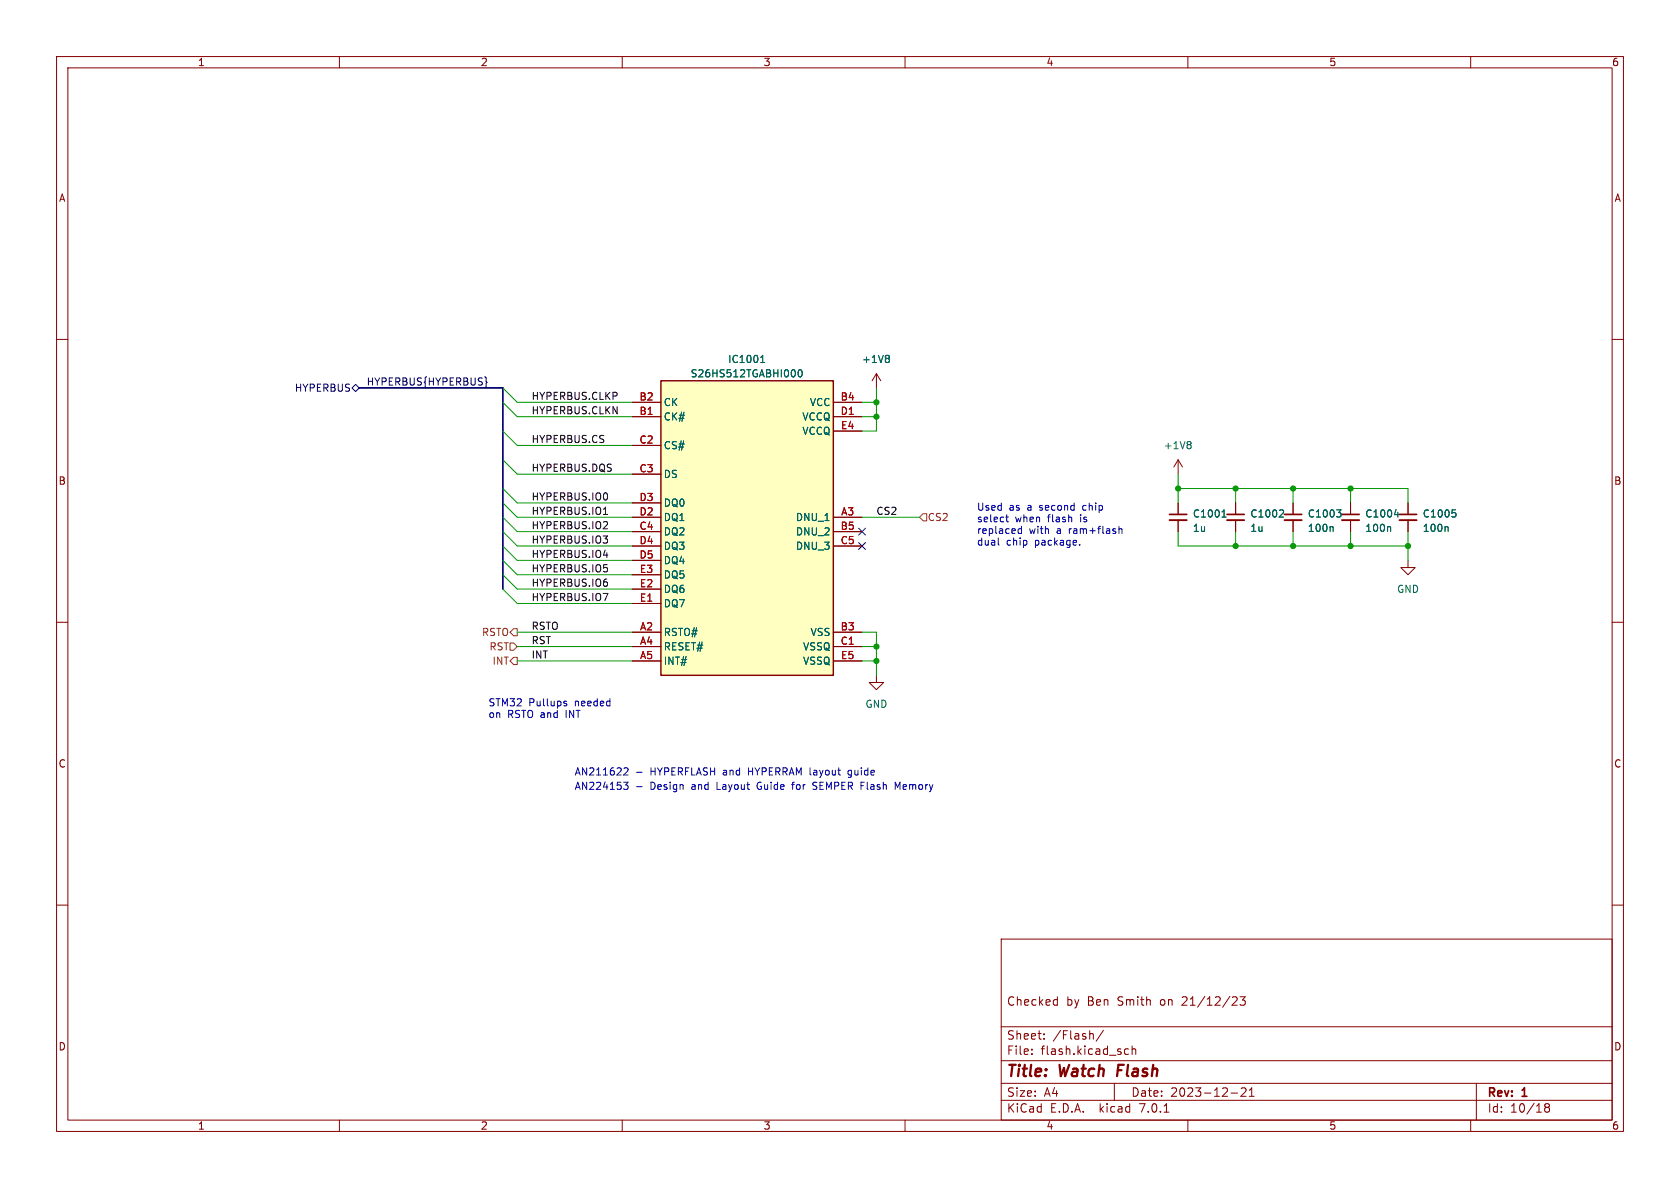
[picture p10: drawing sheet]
<svg xmlns="http://www.w3.org/2000/svg" width="297mm" height="210mm" viewBox="0 0 297 210" stroke-linecap="round" stroke-linejoin="round" font-family="sans-serif">
<g fill="none" stroke="#840000" stroke-width=".18">
<path d="M10 10h277v190h-277zM12 12h273v186h-273zM60 10v2M110 10v2M160 10v2M210 10v2M260 10v2M10 60h2M285 60h2M111.8 73.7h5M111.8 71.1h5M111.8 78.7h5"/>
<path d="M147.3 73.7h5.1M147.3 71.1h5.1M147.3 76.2h5.1M154.9 66l-.7 1.3M154.9 66v2.6M154.9 66l.8 1.3M111.8 91.4h5M111.8 94h5M111.8 83.8h5M111.8 96.5h5M111.8 88.9h5M111.8 99.1h5"/>
<path d="M147.3 91.4h5.1M147.3 94h5.1M147.3 96.5h5.1M208.3 81.3l-.8 1.3M208.3 81.3v2.5M208.3 88.9v2M208.3 91.9v2.1M208.3 81.3l.7 1.3M218.4 88.9v2M218.4 91.9v2.1M228.6 88.9v2M228.6 91.9v2.1"/>
<path d="M238.8 88.9v2M238.8 91.9v2.1M248.9 99.1v1.2h1.3l-1.3 1.3-1.3-1.3h1.3M248.9 88.9v2M248.9 91.9v2.1M10 110h2M111.8 111.8h5M111.8 114.3h5M111.8 116.8h5M111.8 106.7h5M111.8 104.1h5M111.8 101.6h5"/>
<path d="M147.3 111.8h5.1M147.3 114.3h5.1M147.3 116.8h5.1M154.9 119.4v1.3h1.3l-1.3 1.2-1.2-1.2h1.2M285 110h2M10 160h2M285 160h2M177 166h108v32h-108zM186.8 176.7l.1 .1M186.9 176.2v1.5M186.9 177.6l-.1 .1M217.9 176.3l.5-.1 .2 .1 .1 .3-.9 1.1h.9"/>
<path d="M219.2 176.2h.9l-.5 .6 .5 .1v.7l-.2 .1h-.5l-.2-.1M60 198v2M110 198v2M160 198v2M177 194.5h108M177 191.5h108M177 187.5h108M177 181.5h108M182.4 186.3v.1M182.4 185.5v.1M184.6 183.6v.1M184.6 182.8v.1"/>
<path d="M193.1 182.7l.2 .2v.8M195.1 182.1l-1.3 2M197 191.5v3M198.9 186.3l.2 .1 .4-.1M199.5 185.5l-.4-.1-.2 .1M200.1 185.5l.3-.1 .3 .1 .1 .9M200.1 184.9v1.5M205.8 196.6h.8M210 198v2M217.6 193.2h1.2M219.4 192.4l.6-.1 .2 .1 .1 .3-.9 1.1h.9M220.9 193.8h.8"/>
<path d="M220.9 192.7l.4-.4v1.5M260 198v2M261 191.5v6.5M273.4 195.7l-.3 .3v.5l.3 .1 .4-.1 .1-.2v-.4l-.3-.2M273.4 195.7l-.3-.2 .3-.4 .4 .1 .1 .2-.3 .3M273.4 195.7h.2"/>
</g>
<g fill="none" stroke="#006464" stroke-width=".18">
<path d="M134.5 64.1h.7M134.6 63.1l.2-.3v1.3M141.2 65.5l.2-.1a.68 .68 0 0 1 .4 .6 .68 .68 0 0 1-.4 .6l-.2-.1-.1-.4zM157 62.8l.2 .3-.2 .3 .2 .2v.2l-.2 .3M210.3 78.1l.3 .2-.3 .3 .3 .2v.3l-.3 .2M216 91.4h.8M216.3 90.3l.1-.2v1.3M226.7 90.1l.2 .3v.3l-.8 .7h.8M235.5 93.1l.2 .2v.6M236.3 90.1h.8l-.4 .5M236.8 90.6l.3 .3v.3l-.3 .2M245.7 93.1l.1 .2v.6"/>
<path d="M246.5 91h.8M247.1 90.6v.8M255.8 93.1l.2 .2v.6M256.7 90.1h.6M257.2 90.6l.2 .3v.3l-.2 .2"/>
</g>
<path d="M206.8 91.9h3M216.9 91.9h3.1M227.1 91.9h3M237.2 91.9h3.1M247.4 91.9h3" fill="none" stroke="#840000" stroke-width=".33"/>
<path d="M206.8 90.9h3M216.9 90.9h3.1M227.1 90.9h3M237.2 90.9h3.1M247.4 90.9h3" fill="none" stroke="#840000" stroke-width=".3"/>
<path d="M116.8 67.3h30.5v52.1h-30.5z" fill="#ffffc2" stroke="#ffffc2" stroke-width=".18"/>
<path d="M116.8 67.3h30.5v52.1h-30.5z" fill="none" stroke="#840000" stroke-width=".25"/>
<path d="M62.2 68.6l.7-.7 .6 .7-.6 .6zM85.9 66.7v.7l.2 .2-.2 .2v.7M151.8 95.9l1.2 1.2M151.8 93.4l1.2 1.2M153 95.9l-1.2 1.2M153 93.4l-1.2 1.2" fill="none" stroke="#000084" stroke-width=".18"/>
<path d="M163.2 90.8h.6v1.3h-.6l-.6-.7zM90.2 113.7h.6l.6 .6-.6 .6h-.6zM90.2 116.8l.6-.6h.6v1.3h-.6zM90.8 111.1h.6v1.3h-.6l-.6-.6z" fill="none" stroke="#725600" stroke-width=".18"/>
<path d="M106.7 90.9h.7" fill="none" stroke="#0f0f0f" stroke-width=".18"/>
<g fill="none" stroke="#0000c2" stroke-width=".18">
<path d="M176.5 96.3l.2 .1M177.8 91.4h.5M178 91v1.1l.3 .1M180 94.1l.2 .2 .4-.1M180.6 93v1.3M180.6 93.5h-.4l-.2 .2M190.9 96.2v.2M197.8 93.6l.2-.1h.3l.1 .8M197.8 93v1.3M99.8 124.4h.3l.1 .2-.2 .2h-.2M99.8 123.9l.3 .1M110.2 138.3h.8l-.4 .5 .4 .1v.4l-.2 .2h-.4"/>
<path d="M110.5 135.7l.4 .1 .1 .3-.8 .9h.8M112.5 139.1h1M112.5 136.5h1M139.9 138.7h.5M143.7 139.5h.2M143.8 138.3l-.1 .2 .1 .3M158.7 139.2l-.4-.9v1.2"/>
</g>
<path d="M63.5 68.6h25.4v35.5" fill="none" stroke="#000084" stroke-width=".3"/>
<g fill="none" stroke="#009600" stroke-width=".18">
<path d="M88.9 76.2l2.5 2.5h20.4M88.9 71.1l2.5 2.6h20.4M88.9 68.6l2.5 2.5h20.4M152.4 73.7h2.5M152.4 71.1h2.5M154.9 68.6v7.6h-2.5M88.9 94l2.5 2.5h20.4M88.9 81.3l2.5 2.5h20.4M88.9 88.9l2.5 2.5h20.4M88.9 86.4l2.5 2.5h20.4M88.9 91.4l2.5 2.6h20.4M88.9 96.5l2.5 2.6h20.4"/>
<path d="M88.9 99.1l2.5 2.5h20.4M152.4 91.4h10.2M208.3 86.4h40.6v2.5M208.3 94v2.5h40.6M208.3 83.8v5.1M218.4 86.4v2.5M218.4 94v2.5M228.6 86.4v2.5M228.6 94v2.5M238.8 86.4v2.5M238.8 94v2.5M248.9 94v5.1"/>
<path d="M88.9 101.6l2.5 2.5h20.4M88.9 104.1l2.5 2.6h20.4M91.4 114.3h20.4M91.4 116.8h20.4M91.4 111.8h20.4M152.4 114.3h2.5M152.4 116.8h2.5M152.4 111.8h2.5v7.6"/>
</g>
<g fill="#009600" stroke="#009600" stroke-width=".18">
<circle cx="238.8" cy="86.4" r=".46"/>
<circle cx="218.4" cy="86.4" r=".46"/>
<circle cx="218.4" cy="96.5" r=".46"/>
<circle cx="248.9" cy="96.5" r=".46"/>
<circle cx="238.8" cy="96.5" r=".46"/>
<circle cx="228.6" cy="96.5" r=".46"/>
<circle cx="228.6" cy="86.4" r=".46"/>
<circle cx="154.9" cy="114.3" r=".46"/>
<circle cx="154.9" cy="116.8" r=".46"/>
<circle cx="208.3" cy="86.4" r=".46"/>
<circle cx="154.9" cy="71.1" r=".46"/>
<circle cx="154.9" cy="73.7" r=".46"/>
</g>
<g font-size="2.8" fill="#840000">
<text x="178" y="190.8">Title:</text>
<text x="187.4" y="190.8">Watch</text>
<text x="198.2" y="190.8">Flash</text>
</g>
<g font-size="2.1" fill="#840000">
<text x="178" y="177.9">Checked</text>
<text x="188.5" y="177.9">by</text>
<text x="192.2" y="177.9">Ben</text>
<text x="197.6" y="177.9">Smith</text>
<text x="205.2" y="177.9">on</text>
<text x="209.1" y="177.9">21/12/23</text>
<text x="178" y="183.9">Sheet:</text>
<text x="186.2" y="183.9">/Flash/</text>
<text x="178" y="186.6">File:</text>
<text x="184" y="186.6">flash.kicad_sch</text>
<text x="178" y="196.8">KiCad</text>
<text x="178" y="194">Size:</text>
<text x="184.6" y="194">A4</text>
<text x="185.7" y="196.8">E.D.A.</text>
<text x="194.4" y="196.8">kicad</text>
<text x="200" y="194">Date:</text>
<text x="201.5" y="196.8">7.0.1</text>
<text x="206.9" y="194">2023-12-21</text>
<text x="263" y="194.2">Rev:</text>
<text x="263" y="196.8">Id:</text>
<text x="267" y="196.8">10/18</text>
<text x="269.2" y="194.2">1</text>
</g>
<g font-size="1.8" fill="#840000">
<text x="35" y="11.8">1</text>
<text x="85" y="11.8">2</text>
<text x="135" y="11.8">3</text>
<text x="185" y="11.8">4</text>
<text x="235" y="11.8">5</text>
<text x="285" y="11.8">6</text>
<text x="10.4" y="35.8">A</text>
<text x="285.4" y="35.8">A</text>
<text x="10.3" y="85.8">B</text>
<text x="285.3" y="85.8">B</text>
<text x="10.3" y="135.8">C</text>
<text x="285.3" y="135.8">C</text>
<text x="10.3" y="185.8">D</text>
<text x="285.3" y="185.8">D</text>
<text x="35" y="199.8">1</text>
<text x="85" y="199.8">2</text>
<text x="135" y="199.8">3</text>
<text x="185" y="199.8">4</text>
<text x="235" y="199.8">5</text>
<text x="285" y="199.8">6</text>
</g>
<g font-size="1.8" fill="#006464">
<text x="128.7" y="64.3">IC1001</text>
<text x="152.3" y="64.3">+1V8</text>
<text x="117.3" y="71.9">CK</text>
<text x="122" y="66.9">S26HS512TGABHI000</text>
<text x="143.1" y="71.9">VCC</text>
<text x="117.3" y="74.5">CK#</text>
<text x="141.7" y="74.5">VCCQ</text>
<text x="141.7" y="77">VCCQ</text>
<text x="117.3" y="79.6">CS#</text>
<text x="205.7" y="79.6">+1V8</text>
<text x="117.3" y="84.6">DS</text>
<text x="117.3" y="89.7">DQ0</text>
<text x="117.3" y="94.8">DQ2</text>
<text x="117.3" y="92.3">DQ1</text>
<text x="140.6" y="92.3">DNU_1</text>
<text x="140.6" y="94.8">DNU_2</text>
<text x="210.8" y="91.6">C1001</text>
<text x="210.8" y="94.2">1u</text>
<text x="221" y="91.6">C1002</text>
<text x="221" y="94.2">1u</text>
<text x="231.1" y="91.6">C1003</text>
<text x="231.1" y="94.2">100n</text>
<text x="241.3" y="91.6">C1004</text>
<text x="241.3" y="94.2">100n</text>
<text x="251.5" y="91.6">C1005</text>
<text x="251.5" y="94.2">100n</text>
<text x="117.3" y="97.3">DQ3</text>
<text x="117.3" y="99.9">DQ4</text>
<text x="140.6" y="97.3">DNU_3</text>
<text x="117.3" y="107.5">DQ7</text>
<text x="117.3" y="105">DQ6</text>
<text x="117.3" y="102.4">DQ5</text>
<text x="246.9" y="105">GND</text>
<text x="117.3" y="112.6">RSTO#</text>
<text x="143.2" y="112.6">VSS</text>
<text x="117.3" y="115.1">RESET#</text>
<text x="117.3" y="117.7">INT#</text>
<text x="141.8" y="115.1">VSSQ</text>
<text x="141.8" y="117.7">VSSQ</text>
<text x="152.9" y="125.3">GND</text>
</g>
<g font-size="1.8" fill="#000084">
<text x="52" y="69.4">HYPERBUS</text>
<text x="64.7" y="68.2">HYPERBUS{HYPERBUS}</text>
</g>
<g font-size="1.8" fill="#0f0f0f">
<text x="94" y="70.8">HYPERBUS.CLKP</text>
<text x="94" y="73.3">HYPERBUS.CLKN</text>
<text x="94" y="83.5">HYPERBUS.DQS</text>
<text x="94" y="78.4">HYPERBUS.CS</text>
<text x="94" y="88.6">HYPERBUS.IO0</text>
<text x="94" y="93.6">HYPERBUS.IO2</text>
<text x="94" y="91.1">HYPERBUS.IO1</text>
<text x="154.9" y="91.1">CS2</text>
<text x="94" y="101.3">HYPERBUS.IO5</text>
<text x="94" y="98.7">HYPERBUS.IO4</text>
<text x="94" y="96.2">HYPERBUS.IO3</text>
<text x="94" y="106.3">HYPERBUS.IO7</text>
<text x="94" y="103.8">HYPERBUS.IO6</text>
<text x="94" y="111.4">RSTO</text>
<text x="94" y="114">RST</text>
<text x="94" y="116.5">INT</text>
</g>
<g font-size="1.8" fill="#a90000">
<text x="113" y="70.9">B2</text>
<text x="148.6" y="70.9">B4</text>
<text x="113" y="73.4">B1</text>
<text x="148.6" y="73.4">D1</text>
<text x="148.6" y="75.9">E4</text>
<text x="113" y="78.5">C2</text>
<text x="113" y="83.6">C3</text>
<text x="113" y="88.6">D3</text>
<text x="113" y="93.7">C4</text>
<text x="113" y="91.2">D2</text>
<text x="148.6" y="93.7">B5</text>
<text x="148.6" y="91.2">A3</text>
<text x="113" y="96.3">D4</text>
<text x="113" y="98.8">D5</text>
<text x="113.1" y="101.3">E3</text>
<text x="148.6" y="96.3">C5</text>
<text x="113.1" y="106.4">E1</text>
<text x="113.1" y="103.9">E2</text>
<text x="113.1" y="111.5">A2</text>
<text x="148.6" y="111.5">B3</text>
<text x="113.1" y="114">A4</text>
<text x="113.1" y="116.6">A5</text>
<text x="148.6" y="114">C1</text>
<text x="148.6" y="116.6">E5</text>
</g>
<g font-size="1.8" fill="#725600">
<text x="164" y="92.3">CS2</text>
<text x="85.1" y="112.6">RSTO</text>
<text x="86.4" y="115.1">RST</text>
<text x="86.9" y="117.7">INT</text>
</g>
<g font-size="1.8" fill="#0000c2">
<text x="172.7" y="90.3">Used</text>
<text x="172.7" y="92.4">select</text>
<text x="172.7" y="94.5">replaced</text>
<text x="178.4" y="90.3">as</text>
<text x="179.5" y="92.4">when</text>
<text x="181.7" y="90.3">a</text>
<text x="182" y="94.5">with</text>
<text x="183.9" y="90.3">second</text>
<text x="185.3" y="92.4">flash</text>
<text x="186.9" y="94.5">a</text>
<text x="189.1" y="94.5">ram+flash</text>
<text x="191.1" y="92.4">is</text>
<text x="191.7" y="90.3">chip</text>
<text x="172.7" y="96.5">dual</text>
<text x="177.9" y="96.5">chip</text>
<text x="183" y="96.5">package.</text>
<text x="86.4" y="124.9">STM32</text>
<text x="93.5" y="124.9">Pullups</text>
<text x="101.7" y="124.9">needed</text>
<text x="86.4" y="127">on</text>
<text x="89.8" y="127">RSTO and</text>
<text x="100.2" y="127">INT</text>
<text x="101.6" y="137.2">AN211622</text>
<text x="115" y="137.2">HYPERFLASH and</text>
<text x="132.5" y="137.2">HYPERRAM layout</text>
<text x="150.4" y="137.2">guide</text>
<text x="101.6" y="139.7">AN224153</text>
<text x="115" y="139.7">Design</text>
<text x="122.4" y="139.7">and</text>
<text x="127" y="139.7">Layout</text>
<text x="134.2" y="139.7">Guide</text>
<text x="140.6" y="139.7">for</text>
<text x="144.3" y="139.7">SEMPER Flash</text>
<text x="159.1" y="139.7">Memory</text>
</g>
</svg>
